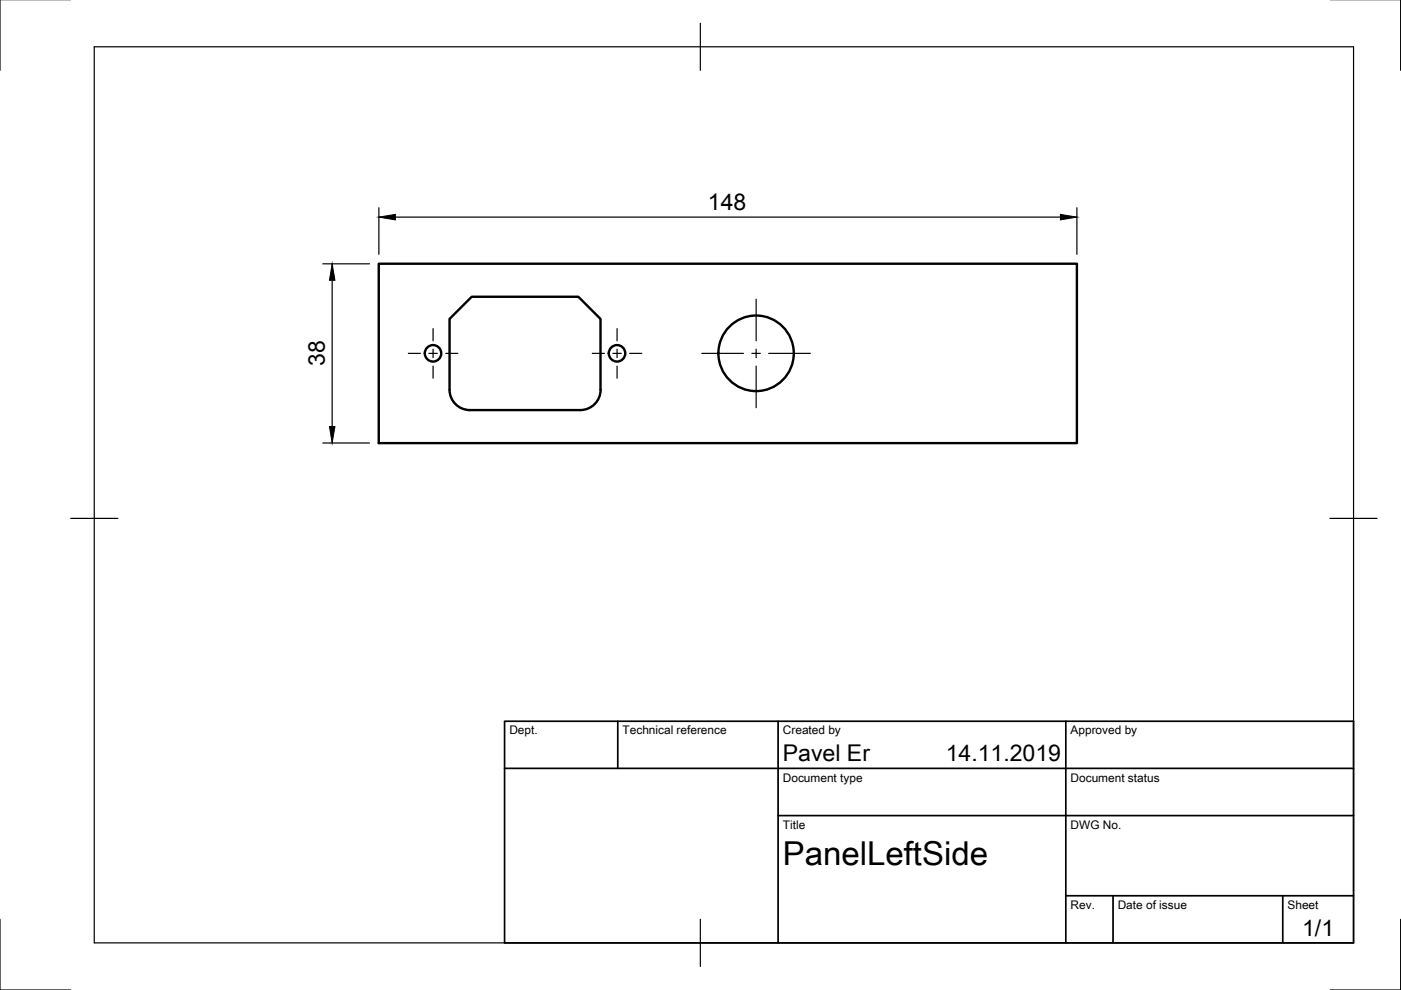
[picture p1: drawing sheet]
<svg xmlns="http://www.w3.org/2000/svg" width="297mm" height="210mm" viewBox="0 0 297 210" stroke-linecap="round" stroke-linejoin="round" font-family="sans-serif">
<!-- layer: Visible -->
<g fill="none" stroke="#000" stroke-width=".51">
<path d="M80.3 55.9h148v38.1h-148zM95.3 67.6l4.7-4.7h22.6l4.7 4.7v15a4.3 4.3 0 0 1-4.3 4.3h-23.4a4.3 4.3 0 0 1-4.3-4.3z"/>
<circle cx="91.8" cy="74.9" r="1.75"/>
<circle cx="130.8" cy="74.9" r="1.75"/>
<circle cx="160.3" cy="74.9" r="8"/>
</g>
<!-- layer: Border -->
<path d="M0 -.1v15M297 -.1v15M20 9.9h267v190h-267zM148.5 4.9v10M15 109.9h10M282 109.9h10M0 194.9v15h15M148.5 194.9v10M297 194.9v15h-15" fill="none" stroke="#000" stroke-width=".25"/>
<!-- layer: TitleBlock -->
<path d="M107 152.9h180v47h-180zM131 152.9v10M165 152.9v47M226 152.9v47M107 162.9h180M165 172.9h122M226 189.9h61M236 189.9v10M272 189.9v10" fill="none" stroke="#000" stroke-width=".36"/>
<!-- layer: Center Lines -->
<g fill="none" stroke="#000" stroke-width=".25">
<path d="M86.6 74.9h2.6M90.9 74.9h1.8M91.8 69.7v2.6M91.8 74v1.8M91.8 77.6v2.6M94.5 74.9h2.6M125.6 74.9h2.5M129.9 74.9h1.8M130.8 69.7v2.6M130.8 74v1.8M130.8 77.6v2.6M133.5 74.9h2.6"/>
<path d="M148.8 74.9h8.8M159.4 74.9h1.8M160.3 63.4v8.9M160.3 74v1.8M160.3 77.6v8.8M163 74.9h8.8"/>
</g>
<!-- layer: Dimensions -->
<path d="M68.4 55.9h9.9M70.4 59.4v31M80.3 44v9.9M83.8 46h141M228.3 44v9.9M68.4 93.9h9.9" fill="none" stroke="#000" stroke-width=".25"/>
<path d="M70.4 55.9l.6 3.5h-1.2zM80.3 46l3.5-.5v1.1zM224.8 45.5l3.5 .5-3.5 .6zM69.8 90.4h1.2l-.6 3.5z" fill="#000" stroke="#000" stroke-width=".21"/>
<text font-size="7" x="166" y="183.4">PanelLeftSide</text>
<g font-size="4.9">
<text x="150.1" y="44.5">148</text>
<text x="68.9" y="77.7" transform="rotate(-90 68.9 77.7)">38</text>
<text x="166" y="161.4">Pavel Er</text>
<text x="200.5" y="161.4">14.11.2019</text>
<text x="276.1" y="198.5">1/1</text>
</g>
<g font-size="2.5">
<text x="108" y="155.7">Dept.</text>
<text x="132" y="155.7">Technical reference</text>
<text x="166" y="155.7">Created by</text>
<text x="227" y="155.7">Approved by</text>
<text x="166" y="165.7">Document type</text>
<text x="227" y="165.7">Document status</text>
<text x="166" y="175.7">Title</text>
<text x="227" y="175.7">DWG No.</text>
<text x="227" y="192.7">Rev.</text>
<text x="237" y="192.7">Date of issue</text>
<text x="273" y="192.7">Sheet</text>
</g>
</svg>
